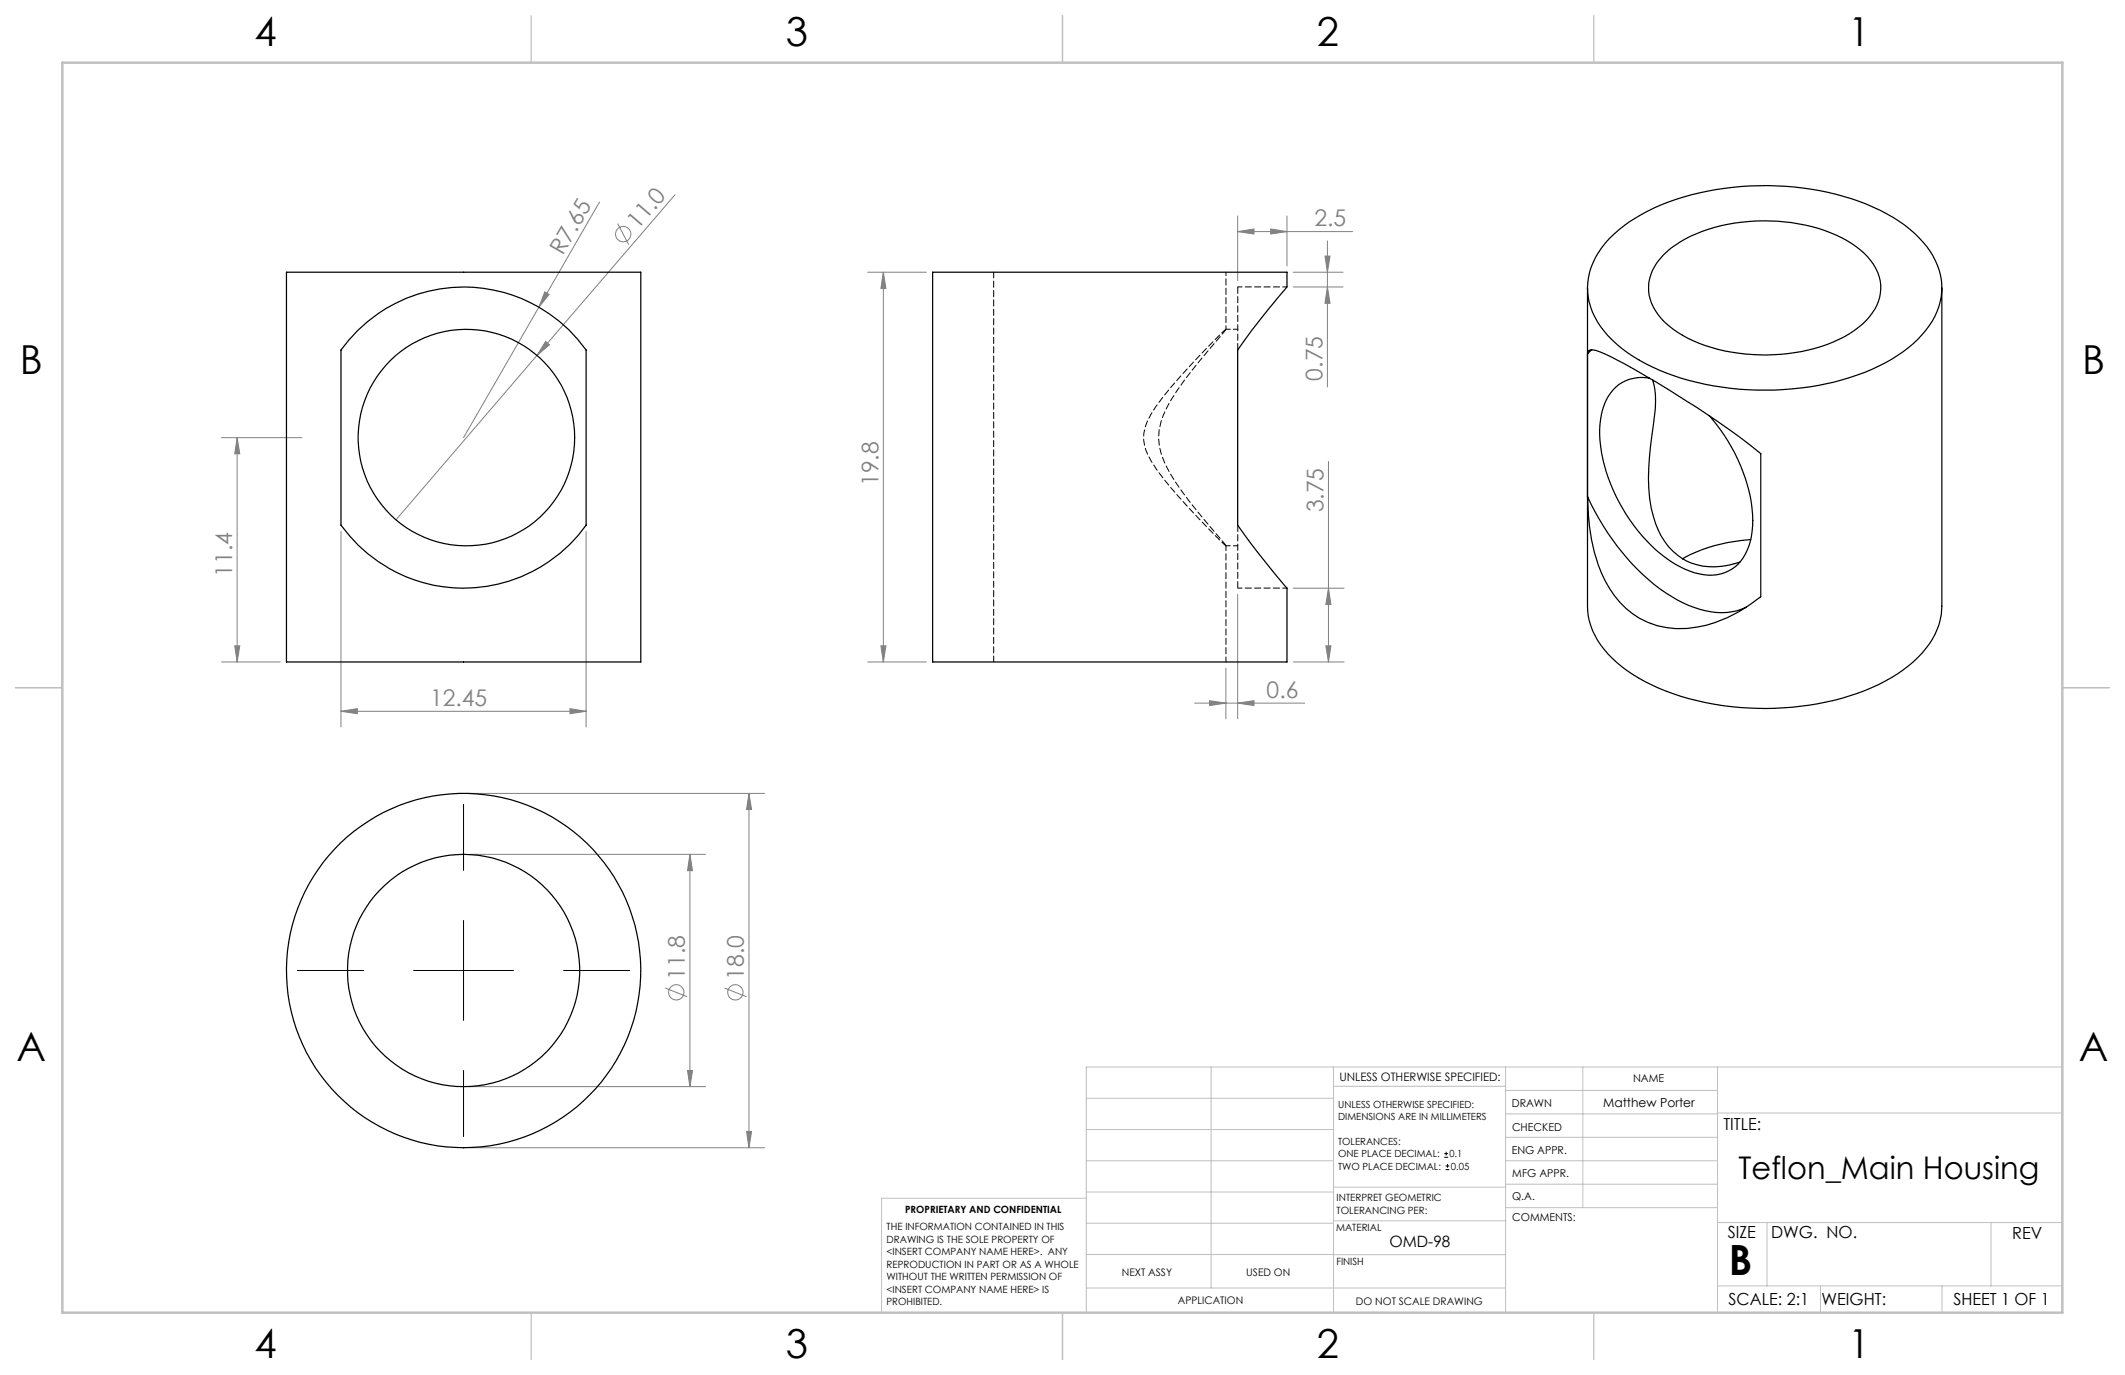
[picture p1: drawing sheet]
<svg xmlns="http://www.w3.org/2000/svg" width="432mm" height="279mm" viewBox="0 0 432 279" stroke-linecap="round" stroke-linejoin="round" font-family="sans-serif">
<g fill="none" stroke="#808080" stroke-width=".2">
<path d="M137.2 39.6l-56.7 66M110.7 59.3l.9 .5-2.1 2.6zM121.8 41.1l-12.3 21.3M125.5 45.4l2.2 4.3M176.3 55.3h11.9M179.5 55.3v79.2M179.5 55.3l.5 3.3h-1zM251.5 47.1l3.3-.6v1.1zM251.5 43.9v13.1M251.5 47.1h23.3M258.2 46.5l3.3 .6-3.3 .5zM261.5 43.9v10.1"/>
<path d="M262.8 58.3h10.1M262.8 55.3h10.1M269.2 52h1.1l-.6 3.3zM269.7 58.3l.6 3.3h-1.1zM269.7 49v29.6M109.5 62.4l-15.3 26.5M110.9 69.4l.8 .7-2.6 2.1zM45 88.9h16.3M48.2 88.9v45.6M48.2 88.9l.5 3.3h-1zM269.9 93.8v40.7M69.3 108v39.7"/>
<path d="M119.1 108v39.7M262.8 119.5h10.3M269.9 119.5l.5 3.3h-1zM45 134.5h11.9M47.7 131.2h1l-.5 3.3zM176.3 134.5h11.9M179 131.2h1l-.5 3.3zM249.1 135.8v10.2M251.5 120.8v25.2M262.8 134.5h10.3M269.4 131.2h1l-.5 3.3zM69.3 144.5l3.3-.5v1z"/>
<path d="M69.3 144.5h49.8M115.8 144l3.3 .5-3.3 .5zM242.7 142.9h22.4M245.8 142.4l3.3 .5-3.3 .5zM251.5 142.9l3.3-.5v1zM95.5 173.6h47.9M95.5 161.2h59.9M140.2 173.6l.5 3.3h-1zM140.2 173.6v47.2M152.2 161.2l.5 3.3h-1zM152.2 161.2v72M135.2 200.8l4.4 1.7"/>
<path d="M139.7 217.5h1l-.5 3.3zM147.2 200.8l4.5 1.7M95.5 220.8h47.9M95.5 233.2h59.9M151.7 229.9h1l-.5 3.3z"/>
<circle cx="126.6" cy="47.6" r="1.55"/>
<circle cx="137.4" cy="201.7" r="1.56"/>
<circle cx="149.4" cy="201.6" r="1.55"/>
</g>
<path d="M94.2 163.4v13.5M60.4 197.2h13.5M84 197.2h20.4M94.2 187v20.4M114.5 197.2h13.5M94.2 217.5v13.5M293.5 235.2h.8M293.5 234.4h.8M293.8 237.7h.7M293.8 236.9h.7M293.9 234v.8M294.1 236.5v.8" fill="none" stroke="#000" stroke-width=".2"/>
<g fill="none" stroke="#c0c0c0" stroke-width=".2">
<path d="M246.1 216.8v44.9M271 216.8v49.9M305.9 216.8v49.9M321.6 216.8v28.6M349 216.8v49.9M419.1 216.8h-198.4v49.9M220.7 235.9h50.3M220.7 229.5h50.3M220.7 223.2h50.3M271 220.7h34.9M305.9 231.1h43.1M305.9 226.3h43.1"/>
<path d="M305.9 221.6h43.1M305.9 235.9h43.1M349 226.2h70.1M220.7 248.6h50.3M220.7 242.2h50.3M220.7 254.9h50.3M220.7 243.5h-41.6v23.2M271 255h34.9M271 248.1h35M271 241.2h35M305.9 240.6h43.1M306 245.4h43"/>
<path d="M349 248.4h70.1M359.1 248.4v12.9M404.6 248.4v12.9M220.7 261.7h85.2M349 261.3h70.1M369.9 261.3v5.4M394.6 261.3v5.4"/>
</g>
<path d="M108 3.2v9.5M215.9 3.2v9.5M323.8 3.2v9.5M3.1 139.7h9.6M419.1 139.7h9.5M108 266.7v9.6M215.9 266.7v9.6M323.8 266.7v9.6" fill="none" stroke="#c0c0c0" stroke-width=".25"/>
<path d="M12.7 12.7h406.4v254h-406.4z" fill="none" stroke="#c0c0c0" stroke-width=".5"/>
<g fill="#808080">
<path d="M110.9 69.4l.8 .7-2.6 2.1z"/>
<path d="M110.7 59.3l.9 .5-2.1 2.6z"/>
<path d="M258.2 46.5l3.3 .6-3.3 .5zM251.5 47.1l3.3-.6v1.1z"/>
<path d="M69.3 144.5l3.3-.5v1zM115.8 144l3.3 .5-3.3 .5z"/>
<path d="M251.5 142.9l3.3-.5v1zM245.8 142.4l3.3 .5-3.3 .5z"/>
<path d="M269.7 58.3l.6 3.3h-1.1zM269.2 52h1.1l-.6 3.3zM269.4 131.2h1l-.5 3.3zM269.9 119.5l.5 3.3h-1z"/>
<path d="M48.2 88.9l.5 3.3h-1zM47.7 131.2h1l-.5 3.3zM140.2 173.6l.5 3.3h-1zM139.7 217.5h1l-.5 3.3zM152.2 161.2l.5 3.3h-1zM151.7 229.9h1l-.5 3.3zM179.5 55.3l.5 3.3h-1zM179 131.2h1l-.5 3.3z"/>
</g>
<g fill="none" stroke="#000" stroke-width=".25">
<path d="M58.2 55.3h72v79.2h-72zM261.5 58.3l-1.2 1.5a163.3 163.3 0 0 0-8.8 11.3v35.6l4.3 5.8 5.7 7M261.5 58.3v-3h-72v79.2h72v-15M322.6 58.5v64.7a15.6 15.6 0 0 0 6 11.5 40.8 40.8 0 0 0 19.7 8.4 58.1 58.1 0 0 0 32-3.4 26.3 26.3 0 0 0 12.4-9.8 12.8 12.8 0 0 0 1.9-6.7v-64.7M327 48.5a36.8 36.8 0 0 1 18.3-9.3 58 58 0 0 1 35.4 2.9 25.3 25.3 0 0 1 12.1 10 12.9 12.9 0 0 1-1.5 15 31.4 31.4 0 0 1-15.5 9.6 58.8 58.8 0 0 1-38.7-1.5 26.7 26.7 0 0 1-12.5-9.8 13.2 13.2 0 0 1 1.6-16zM338 51.9a25.6 25.6 0 0 1 14.5-6.6 36.5 36.5 0 0 1 22.7 3.6 13 13 0 0 1 6.9 8.1 9.8 9.8 0 0 1-4.5 9.5 30.1 30.1 0 0 1-17.2 5.6 33.8 33.8 0 0 1-19.5-4.6 11.7 11.7 0 0 1-5.9-8.4 9.5 9.5 0 0 1 3-7.2zM72.7 67.1a30.6 30.6 0 0 1 46.4 4v35.6a30.6 30.6 0 0 1-49.8 0v-35.6zM323.4 71.1l-.8 .8 .1-.5a1.56 1.56 0 0 1 1.9-.1 119.8 119.8 0 0 1 18.2 10.3l8.1 5.4 6.9 5.2v29a26.2 26.2 0 0 1-17.3 6.5 16.7 16.7 0 0 1-14.3-9.6 34.5 34.5 0 0 1-3.5-14l-.1-3.2a48.3 48.3 0 0 0 15.8 19.5 20.8 20.8 0 0 0 12.5 4.1 9.9 9.9 0 0 0 3.9-1.1M335.2 76.8a8.1 8.1 0 0 0-9.5 6.3 23.2 23.2 0 0 0 1.1 13.9 34.7 34.7 0 0 0 13.6 17.6 12.9 12.9 0 0 0 9.2 2 8.1 8.1 0 0 0 5.8-5.7 22.8 22.8 0 0 0-1.2-15 36.9 36.9 0 0 0-6.9-11.4M335.8 77.2l.1 .4a15.7 15.7 0 0 1 .3 6.9 67.4 67.4 0 0 0-1 16.8 17.6 17.6 0 0 0 4.7 10.7 12.5 12.5 0 0 0 12.9 2.4l.7-.2M355.7 109.6a32.5 32.5 0 0 0-13.8 3.9"/>
<circle cx="94.8" cy="88.9" r="22"/>
<circle cx="94.2" cy="197.2" r="36"/>
<circle cx="94.2" cy="197.2" r="23.6"/>
</g>
<path d="M251.5 58.3v12.8M251.5 106.7v12.8" fill="none" stroke="#000" stroke-width=".2" stroke-dasharray="1.3 .6" stroke-dashoffset="-.1"/>
<path d="M249.1 110.9h.1M249.1 110.9l-2.2-2.6a101.8 101.8 0 0 1-9.2-12.3 12.3 12.3 0 0 1-1.4-11.5 47.9 47.9 0 0 1 7.9-11.6l4.9-6" fill="none" stroke="#000" stroke-width=".2" stroke-dasharray="1.3 .6"/>
<path d="M249.1 66.9a141.1 141.1 0 0 0-14.2 15.7 11 11 0 0 0-2.5 6.8 11.9 11.9 0 0 0 2.8 6.3 143.6 143.6 0 0 0 13.9 15.2" fill="none" stroke="#000" stroke-width=".2" stroke-dasharray="1.3 .6" stroke-dashoffset=".2"/>
<path d="M261.5 58.3h-10M251.5 66.9h-2.4M249.1 110.9h2.4M251.5 119.5h10" fill="none" stroke="#000" stroke-width=".2" stroke-dasharray="1.3 .6" stroke-dashoffset=".4"/>
<path d="M201.9 55.3v79.2" fill="none" stroke="#000" stroke-width=".2" stroke-dasharray="1.3 .6" stroke-dashoffset=".1"/>
<path d="M249.1 66.9v-11.6" fill="none" stroke="#000" stroke-width=".2" stroke-dasharray="1.3 .6" stroke-dashoffset=".5"/>
<path d="M249.1 134.5v-23.6" fill="none" stroke="#000" stroke-width=".2" stroke-dasharray="1.3 .6" stroke-dashoffset=".3"/>
<text font-size="8.5" x="351.3" y="259">B</text>
<g font-size="8.1">
<text x="51.7" y="9.3">4</text>
<text x="159.7" y="9.3">3</text>
<text x="267.6" y="9.3">2</text>
<text x="375.6" y="9.3">1</text>
<text x="4" y="76">B</text>
<text x="423.1" y="76">B</text>
<text x="3.3" y="215.7">A</text>
<text x="422.4" y="215.7">A</text>
<text x="51.7" y="276">4</text>
<text x="159.7" y="276">3</text>
<text x="267.6" y="276">2</text>
<text x="375.6" y="276">1</text>
</g>
<text font-size="6.3" x="353.3" y="239.6">Teflon_Main Housing</text>
<g font-size="4.7" fill="#808080">
<text x="129.6" y="46.7" transform="rotate(-49 129.6 46.7)">11.0</text>
<text x="267.1" y="46">2.5</text>
<text x="114.4" y="52" transform="rotate(-60 114.4 52)">R7.65</text>
<text x="268.8" y="77.3" transform="rotate(-90 268.8 77.3)">0.75</text>
<text x="178.5" y="98.8" transform="rotate(-90 178.5 98.8)">19.8</text>
<text x="268.9" y="104.1" transform="rotate(-90 268.9 104.1)">3.75</text>
<text x="47.2" y="117.2" transform="rotate(-90 47.2 117.2)">11.4</text>
<text x="87.4" y="143.5">12.45</text>
<text x="257.4" y="141.8">0.6</text>
<text x="139.2" y="199.1" transform="rotate(-90 139.2 199.1)">11.8</text>
<text x="151.2" y="199.1" transform="rotate(-90 151.2 199.1)">18.0</text>
</g>
<g font-size="3.4">
<text x="350.2" y="229.5">TITLE:</text>
<text x="351.1" y="251.6">SIZE</text>
<text x="359.9" y="251.6">DWG. NO.</text>
<text x="408.9" y="251.7">REV</text>
<text x="351.2" y="265.2">SCALE: 2:1</text>
<text x="370.1" y="265.3">WEIGHT:</text>
<text x="396.9" y="265.2">SHEET 1 OF 1</text>
</g>
<text font-size="3.2" x="282.3" y="253.3">OMD-98</text>
<text font-size="2.5" x="325.8" y="224.9">Matthew Porter</text>
<text font-size="2.4" x="272.2" y="219.7">UNLESS OTHERWISE SPECIFIED:</text>
<g font-size="2.2">
<text x="331.8" y="219.9">NAME</text>
<text x="307.2" y="224.9">DRAWN</text>
<text x="307.3" y="229.8">CHECKED</text>
<text x="307.2" y="234.5">ENG APPR.</text>
<text x="307.3" y="239.2">MFG APPR.</text>
<text x="307.3" y="243.9">Q.A.</text>
<text x="307.3" y="248.1">COMMENTS:</text>
</g>
<g font-size="2.1">
<text x="227.9" y="259.2">NEXT ASSY</text>
<text x="253.3" y="259.2">USED ON</text>
<text x="239.3" y="265">APPLICATION</text>
<text x="275.5" y="265.1">DO NOT SCALE DRAWING</text>
</g>
<g font-size="2">
<text x="271.9" y="225.1">UNLESS OTHERWISE SPECIFIED:</text>
<text x="271.9" y="227.6">DIMENSIONS ARE IN MILLIMETERS</text>
<text x="271.9" y="232.6">TOLERANCES:</text>
<text x="271.9" y="237.6">TWO PLACE DECIMAL:</text>
<text x="271.9" y="235.1">ONE PLACE DECIMAL:</text>
<text x="294.5" y="235.1">0.1</text>
<text x="294.8" y="237.6">0.05</text>
<text x="271.6" y="244.1">INTERPRET GEOMETRIC</text>
<text x="180.2" y="250">THE INFORMATION CONTAINED IN THIS</text>
<text x="183.9" y="246.4">PROPRIETARY AND CONFIDENTIAL</text>
<text x="271.5" y="250.2">MATERIAL</text>
<text x="271.6" y="246.6">TOLERANCING PER:</text>
<text x="180.2" y="252.5">DRAWING IS THE SOLE PROPERTY OF</text>
<text x="180.2" y="255.1">&lt;INSERT COMPANY NAME HERE&gt;. ANY</text>
<text x="180.2" y="257.6">REPRODUCTION IN PART OR AS A WHOLE</text>
<text x="271.5" y="257">FINISH</text>
<text x="180.2" y="260.1">WITHOUT THE WRITTEN PERMISSION OF</text>
<text x="180.2" y="262.6">&lt;INSERT COMPANY NAME HERE&gt; IS</text>
<text x="180.2" y="265.2">PROHIBITED.</text>
</g>
</svg>
